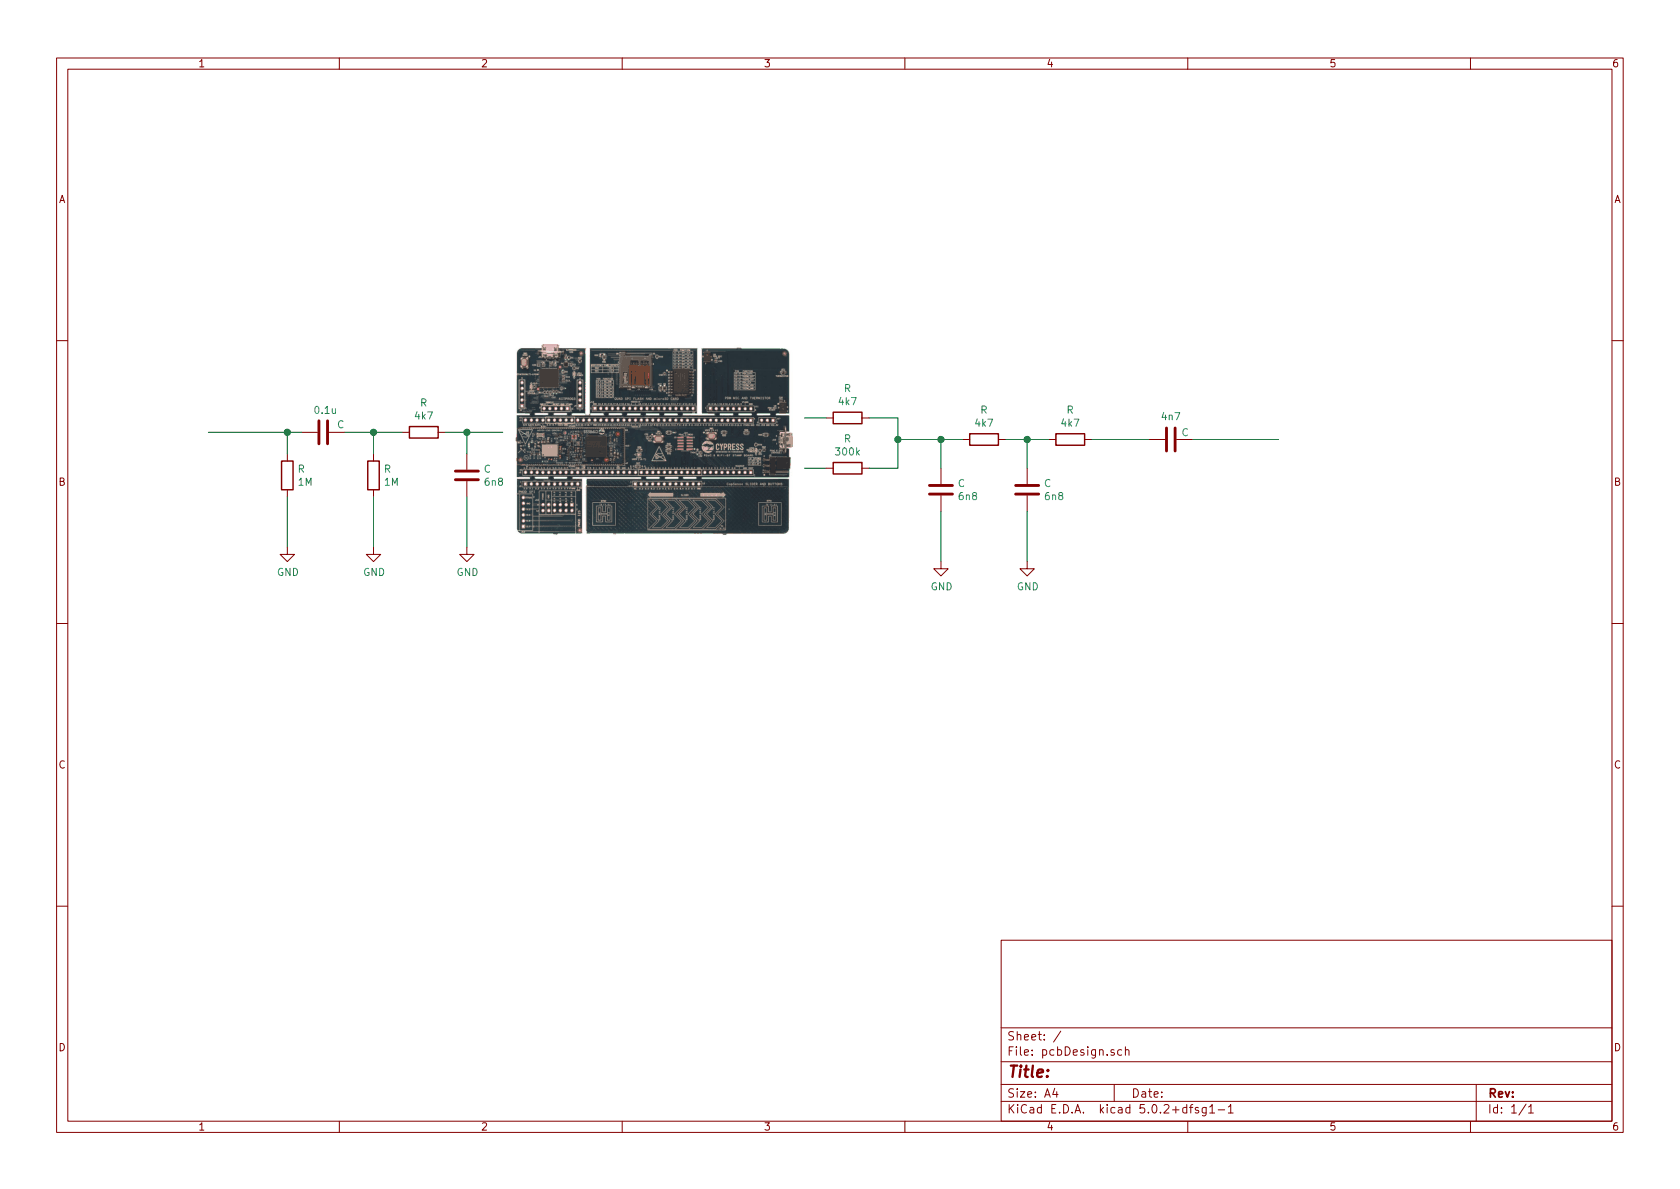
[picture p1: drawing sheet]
EESchema Schematic File Version 4
LIBS:pcbDesign-cache
EELAYER 26 0
EELAYER END
$Descr A4 11693 8268
encoding utf-8
Sheet 1 1
Title ""
Date ""
Rev ""
Comp ""
Comment1 ""
Comment2 ""
Comment3 ""
Comment4 ""
$EndDescr
$Comp
L Device:R R
U 1 1
P 2000 3300
F 0 "R" H 2070 3346 50  0000 L CNN
F 1 "1M" H 2070 3255 50  0000 L CNN
F 2 "" V 1930 3300 50  0001 C CNN
F 3 "~" H 2000 3300 50  0001 C CNN
	1    2000 3300
	1    0    0    -1  
$EndComp
$Comp
L Device:C C
U 1 1
P 2250 3000
F 0 "C" V 2300 2850 50  0000 L CNN
F 1 "0.1u" V 2400 2900 50  0000 L CNN
F 2 "" H 2288 2850 50  0001 C CNN
F 3 "~" H 2250 3000 50  0001 C CNN
	1    2250 3000
	0    -1   -1   0   
$EndComp
$Comp
L Device:C C
U 1 1
P 3250 3300
F 0 "C" H 3365 3346 50  0000 L CNN
F 1 "6n8" H 3365 3255 50  0000 L CNN
F 2 "" H 3288 3150 50  0001 C CNN
F 3 "~" H 3250 3300 50  0001 C CNN
	1    3250 3300
	1    0    0    -1  
$EndComp
Wire Wire Line
	2000 3000 2000 3150
Wire Wire Line
	2000 3450 2000 3800
Wire Wire Line
	2000 3000 2100 3000
Wire Wire Line
	1450 3000 2000 3000
Connection ~ 2000 3000
Wire Wire Line
	2400 3000 2600 3000
$Comp
L Device:R R
U 1 1
P 2600 3300
F 0 "R" H 2670 3346 50  0000 L CNN
F 1 "1M" H 2670 3255 50  0000 L CNN
F 2 "" V 2530 3300 50  0001 C CNN
F 3 "~" H 2600 3300 50  0001 C CNN
	1    2600 3300
	1    0    0    -1  
$EndComp
$Comp
L Device:R R
U 1 1
P 2950 3000
F 0 "R" V 2743 3000 50  0000 C CNN
F 1 "4k7" V 2834 3000 50  0000 C CNN
F 2 "" V 2880 3000 50  0001 C CNN
F 3 "~" H 2950 3000 50  0001 C CNN
	1    2950 3000
	0    1    1    0   
$EndComp
Wire Wire Line
	3100 3000 3250 3000
Wire Wire Line
	2600 3000 2600 3150
Wire Wire Line
	2600 3450 2600 3800
Connection ~ 2600 3000
Wire Wire Line
	2600 3000 2800 3000
Wire Wire Line
	3250 3000 3250 3150
Connection ~ 3250 3000
Wire Wire Line
	3250 3000 3500 3000
Wire Wire Line
	3250 3450 3250 3800
Wire Wire Line
	5600 3250 5750 3250
Wire Wire Line
	6250 3250 6250 3050
Wire Wire Line
	6250 2900 6050 2900
Wire Wire Line
	6250 3050 6550 3050
Connection ~ 6250 3050
Wire Wire Line
	6250 3050 6250 2900
$Comp
L Device:R R
U 1 1
P 5900 2900
F 0 "R" V 5693 2900 50  0000 C CNN
F 1 "4k7" V 5784 2900 50  0000 C CNN
F 2 "" V 5830 2900 50  0001 C CNN
F 3 "~" H 5900 2900 50  0001 C CNN
	1    5900 2900
	0    1    1    0   
$EndComp
Wire Wire Line
	5750 2900 5600 2900
$Comp
L Device:R R
U 1 1
P 5900 3250
F 0 "R" V 5693 3250 50  0000 C CNN
F 1 "300k" V 5784 3250 50  0000 C CNN
F 2 "" V 5830 3250 50  0001 C CNN
F 3 "~" H 5900 3250 50  0001 C CNN
	1    5900 3250
	0    1    1    0   
$EndComp
Wire Wire Line
	6050 3250 6250 3250
$Comp
L Device:C C
U 1 1
P 6550 3400
F 0 "C" H 6665 3446 50  0000 L CNN
F 1 "6n8" H 6665 3355 50  0000 L CNN
F 2 "" H 6588 3250 50  0001 C CNN
F 3 "~" H 6550 3400 50  0001 C CNN
	1    6550 3400
	1    0    0    -1  
$EndComp
$Comp
L Device:R R
U 1 1
P 6850 3050
F 0 "R" V 6643 3050 50  0000 C CNN
F 1 "4k7" V 6734 3050 50  0000 C CNN
F 2 "" V 6780 3050 50  0001 C CNN
F 3 "~" H 6850 3050 50  0001 C CNN
	1    6850 3050
	0    1    1    0   
$EndComp
Wire Wire Line
	7000 3050 7150 3050
$Comp
L Device:R R
U 1 1
P 7450 3050
F 0 "R" V 7243 3050 50  0000 C CNN
F 1 "4k7" V 7334 3050 50  0000 C CNN
F 2 "" V 7380 3050 50  0001 C CNN
F 3 "~" H 7450 3050 50  0001 C CNN
	1    7450 3050
	0    1    1    0   
$EndComp
Wire Wire Line
	7600 3050 8000 3050
$Comp
L Device:C C
U 1 1
P 7150 3400
F 0 "C" H 7265 3446 50  0000 L CNN
F 1 "6n8" H 7265 3355 50  0000 L CNN
F 2 "" H 7188 3250 50  0001 C CNN
F 3 "~" H 7150 3400 50  0001 C CNN
	1    7150 3400
	1    0    0    -1  
$EndComp
Wire Wire Line
	6550 3050 6550 3250
Wire Wire Line
	6550 3550 6550 3900
Connection ~ 6550 3050
Wire Wire Line
	6550 3050 6700 3050
Wire Wire Line
	7150 3050 7150 3250
Wire Wire Line
	7150 3550 7150 3900
Connection ~ 7150 3050
Wire Wire Line
	7150 3050 7300 3050
Wire Wire Line
	8300 3050 8900 3050
$Comp
L Device:C C
U 1 1
P 8150 3050
F 0 "C" V 8100 3150 50  0000 C CNN
F 1 "4n7" V 7989 3050 50  0000 C CNN
F 2 "" H 8188 2900 50  0001 C CNN
F 3 "~" H 8150 3050 50  0001 C CNN
	1    8150 3050
	0    1    1    0   
$EndComp
$Comp
L power:GND #PWR?
U 1 1
P 2000 3800
F 0 "#PWR?" H 2000 3550 50  0001 C CNN
F 1 "GND" H 2005 3627 50  0000 C CNN
F 2 "" H 2000 3800 50  0001 C CNN
F 3 "" H 2000 3800 50  0001 C CNN
	1    2000 3800
	1    0    0    -1  
$EndComp
$Comp
L power:GND #PWR?
U 1 1
P 2600 3800
F 0 "#PWR?" H 2600 3550 50  0001 C CNN
F 1 "GND" H 2605 3627 50  0000 C CNN
F 2 "" H 2600 3800 50  0001 C CNN
F 3 "" H 2600 3800 50  0001 C CNN
	1    2600 3800
	1    0    0    -1  
$EndComp
$Comp
L power:GND #PWR?
U 1 1
P 3250 3800
F 0 "#PWR?" H 3250 3550 50  0001 C CNN
F 1 "GND" H 3255 3627 50  0000 C CNN
F 2 "" H 3250 3800 50  0001 C CNN
F 3 "" H 3250 3800 50  0001 C CNN
	1    3250 3800
	1    0    0    -1  
$EndComp
$Comp
L power:GND #PWR?
U 1 1
P 6550 3900
F 0 "#PWR?" H 6550 3650 50  0001 C CNN
F 1 "GND" H 6555 3727 50  0000 C CNN
F 2 "" H 6550 3900 50  0001 C CNN
F 3 "" H 6550 3900 50  0001 C CNN
	1    6550 3900
	1    0    0    -1  
$EndComp
$Comp
L power:GND #PWR?
U 1 1
P 7150 3900
F 0 "#PWR?" H 7150 3650 50  0001 C CNN
F 1 "GND" H 7155 3727 50  0000 C CNN
F 2 "" H 7150 3900 50  0001 C CNN
F 3 "" H 7150 3900 50  0001 C CNN
	1    7150 3900
	1    0    0    -1  
$EndComp
$EndSCHEMATC
